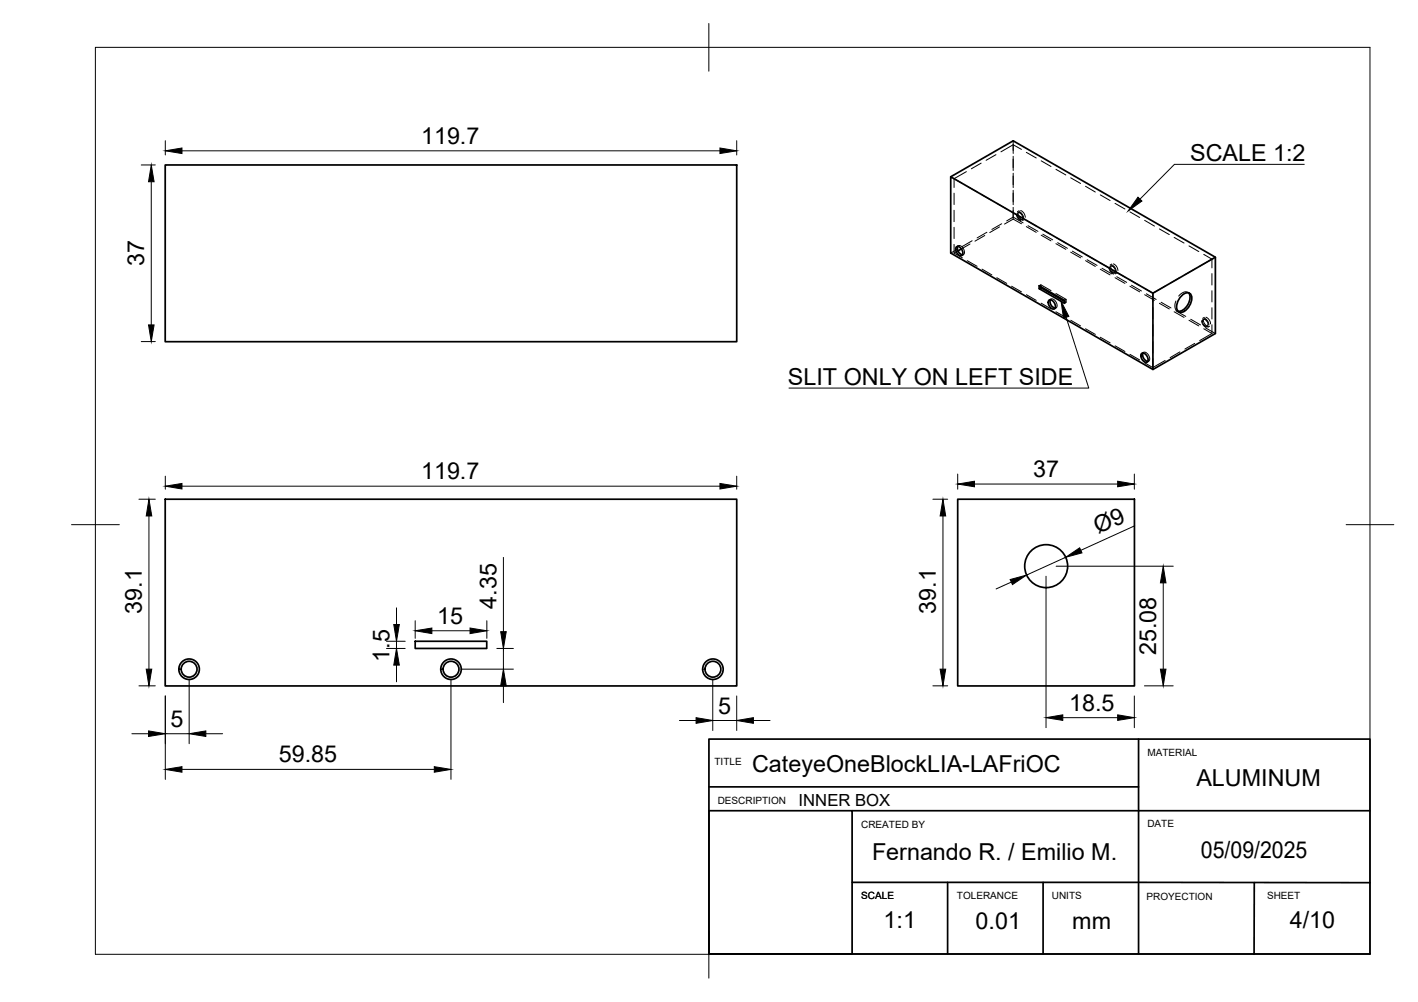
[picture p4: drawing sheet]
<svg xmlns="http://www.w3.org/2000/svg" width="297mm" height="210mm" viewBox="0 0 297 210" stroke-linecap="round" stroke-linejoin="round" font-family="sans-serif">
<!-- layer: Visible -->
<g fill="none" stroke="#000" stroke-width=".36">
<path d="M34.6 34.6h119.7v37h-119.7zM199.2 37l13-7.5 42.4 24.4v16l-13.1 7.5-42.3-24.4v-16l42.3 24.4v16M200.4 51.7a1.23 1.23 0 0 1 1.1 1.8 1.23 1.23 0 0 1-1.1-1.8zM200.6 51.6a1.42 1.42 0 0 0 1 1.8M201.4 52.1l-.7 .5M254.6 53.9l-13.1 7.5M218 60.3l-.3 .2 5.3 3v-.6l-5.3-3v.6M218 60.3l5 2.8M218 60.1v.2M219.8 62.9a1.23 1.23 0 0 1 1.1 1.8 1.23 1.23 0 0 1-1.1-1.8zM220 62.8a1.42 1.42 0 0 0 1 1.7M239.2 74a1.23 1.23 0 0 1 1.1 1.9 1.23 1.23 0 0 1-1.1-1.9z"/>
<path d="M239.4 74a1.42 1.42 0 0 0 1 1.7M247.6 61.8a1.13 1.13 0 0 1 1.6-.4 1.13 1.13 0 0 1 .4 1.6 3 3 0 0 1-2.3 2.4 1.41 1.41 0 0 1-.6-2.2zM249 61.3a2.8 2.8 0 0 1-1.2 3.6l-1 .3M34.6 104.6h119.7v39.1h-119.7zM200.6 104.6h37v39.1h-37zM87 134.3h15v1.5h-15z"/>
<circle cx="219.1" cy="118.6" r="4.5"/>
<circle cx="39.6" cy="140.2" r="1.66"/>
<circle cx="39.6" cy="140.2" r="2.15"/>
<circle cx="94.5" cy="140.2" r="1.66"/>
<circle cx="94.5" cy="140.2" r="2.15"/>
<circle cx="149.3" cy="140.2" r="1.66"/>
<circle cx="149.3" cy="140.2" r="2.15"/>
</g>
<!-- layer: Hidden -->
<g fill="none" stroke="#000" stroke-width=".21">
<path d="M199.9 37.4l1.7 1M199.9 37.4v1.9M202.4 36l-2.5 1.4M202.6 39l2.1 1.2M205.5 34.2l-2 1.2M208.6 32.4l-2 1.2M212.2 29.5v2.6M212.2 32.7v3M212.2 36.3v3M212.2 39.9v3M214 31.3l-1.8-1-2.5 1.5M215 31.9l2.1 1.2"/>
<path d="M218.1 33.7l2.1 1.2M221.2 35.5l2.1 1.2M224.3 37.2l2.1 1.2M227.4 39l2 1.2M199.9 53l1.7 1M199.9 40.5v2.4M199.9 44v2.4M199.9 47.6v2.4M199.9 51.2v1.8M200.5 52.2l-1.3 .8M200.6 51.6a.78 .78 0 0 1 1.2 .5 .76 .76 0 0 1-.2 1.3M200.7 52.6l-.8 .4"/>
<path d="M200.7 51.5l-.3 .2M201.8 53.3l-.3 .2M202.6 54.6l2.1 1.2M203.2 51.1l-1.8 1M203.6 50.4l-2 1.2M205.7 40.8l2.1 1.2M205.7 56.4l2.1 1.2M206.3 49.3l-2.1 1.2M206.7 48.7l-2 1.1M208.8 42.6l2.1 1.2M208.8 58.2l2.1 1.2M209.4 47.5l-2.1 1.2"/>
<path d="M209.8 46.9l-2 1.2M210.9 46.3l1.3-.8 2.1 1.2M211.9 44.4l2.1 1.2M211.9 60l2.1 1.1M212.2 45.9l-1.8 1M212.2 43.4v2.5M212.2 45.9l1.8 1M212.9 44.8a1.56 1.56 0 0 0 1 1.4M213.1 45a.49 .49 0 0 1 .5-.5 .49 .49 0 0 1 .4 .5M213.1 45l.3 .7 .4 .3M213.3 44.6v.1a1.57 1.57 0 0 0 .9 1.3M213.3 44.5h.1"/>
<path d="M213.4 44.3a1.58 1.58 0 0 1 1 1.4M213.5 44.1l-.4 .2M213.5 44.5l.7 .7a.51 .51 0 0 1-.2 .8 .51 .51 0 0 1-.7-.4M213.8 44.1a1.58 1.58 0 0 1 1 1.4M214.1 46h.1M214.5 46l-.3 .2M215 47.5l2.1 1.2M215 46.2l2.1 1.1M215.3 47.3l2.1 1.2M217.7 59.9l.3-.2v.4M218 59.7l2.2 1.2M218.1 47.9l2.1 1.2"/>
<path d="M218.1 49.3l2.1 1.2M218.4 49.1l2.1 1.1M221.2 49.7l2.1 1.2M221.2 51l2.1 1.2M221.6 50.8l2 1.2M224.3 52.8l2.1 1.2M224.3 51.5l2.1 1.2M224.6 52.6l2.1 1.2M227.4 53.3l2 1.2M227.4 54.6l2 1.2M227.7 54.4l2.1 1.2M230.5 55.1l2.1 1.2"/>
<path d="M230.5 40.8l2 1.2M230.5 56.4l2 1.2M230.8 56.2l2.1 1.2M232.3 56v.1a1.57 1.57 0 0 0 1 1.3M232.6 55.7h.1M232.7 55.8a1.56 1.56 0 0 0 .9 1.4M232.9 55.5a1.51 1.51 0 0 1 .9 1.4M232.9 55.3l-.4 .2M232.9 55.7a.89 .89 0 0 1 .5 1.5l-.7-.4M233.2 55.3a1.58 1.58 0 0 1 1 1.4M233.4 56.1a.52 .52 0 0 0-.7-.4 .52 .52 0 0 0-.1 .9l.6 .6M233.5 57.2h.1"/>
<path d="M233.6 42.6l2 1.2M233.6 58.2l2 1.2M233.6 56.9l2 1.2M233.9 58l2.1 1.2M234 57.2l-.4 .2M236.7 58.6l2 1.2M236.7 44.4l2 1.2M236.7 60l2 1.1M237 59.7l2.1 1.3M239.8 46.2l2 1.2M242.9 48l2 1.1M244.1 59.9l-2.6 1.5"/>
<path d="M246 49.7l2 1.2M247.2 58.1l-2.1 1.2M249.1 51.5l2 1.2M250.3 56.4l-2.1 1.1M252.2 53.3l1.7 1M253.9 54.3v1.8M253.9 57.3v2.4M253.9 54.3l-2.6 1.5M215 61.7l2.1 1.2M218.1 63.5l2.1 1.2M220 62.8a.92 .92 0 0 1 1.4 .8 .58 .58 0 0 1-.4 1M220.2 62.6l-.4 .2"/>
<path d="M221.2 61.5l2.1 1.2-.3 .2M221.2 65.3l2.1 1.2M221.2 64.5l-.3 .2M223 63.1l.3 .2M223.3 62.7v.6l-.3 .2M224.3 67.1l2.1 1.2M227.4 68.9l2 1.2M230.5 70.6l2.1 1.2M233.6 72.4l2 1.2M236.7 74.2l2 1.2M239.4 74a.94 .94 0 0 1 1.4 .8 .6 .6 0 0 1-.4 .9M239.5 73.8l-.3 .2"/>
<path d="M239.8 60.4l1.7 1M239.8 76l1.7 1M239.8 61.7l2 1.2M240.1 61.5l2.1 1.2M240.6 75.7l-.3 .2M241.5 61.4v1.8M241.5 64.4v2.4M241.5 68v2.4M241.5 71.6v2.4M241.5 75.2v1.8M242.9 63.5l2 1.2M243.2 63.3l2.1 1.2"/>
<path d="M244.1 75.5l-2.6 1.5M246 65.3l2 1.2M246.3 63.1a1.51 1.51 0 0 0 .5 2.1M246.3 65.1l2.1 1.2M246.6 65.1l.3 .2M247.2 73.7l-2.1 1.2M248.8 61.2l.4 .2M249 61.4a1.51 1.51 0 0 0-2.1 .6M249.1 67.1l2 1.2M249.4 66.9l2.1 1.2M250.3 71.9l-2.1 1.2M251.7 67.2a1.51 1.51 0 0 0 1 1.4"/>
<path d="M252.1 66.9h.1M252.1 67a1.56 1.56 0 0 0 .9 1.4M252.2 68.9l1.7 1M252.3 66.6a1.67 1.67 0 0 1 .9 1.5M252.3 66.5l-.4 .2M252.3 66.9a.9 .9 0 0 1 .5 1.5l-.7-.5M252.5 68.7l2.1 1.2M252.6 66.5a1.51 1.51 0 0 1 1 1.4M252.8 67.3a.48 .48 0 0 0-.5-.5 .48 .48 0 0 0-.4 .5l.2 .6 .5 .5M252.9 68.3h.1M253.4 68.3l-.4 .3M253.9 60.9v2.4"/>
<path d="M253.9 64.5v2.3M253.9 68v1.9M253.9 69.9l-2.6 1.4"/>
</g>
<!-- layer: BORDER -->
<path d="M20 9.9h267v190h-267zM148.5 4.9v10M15 109.9h10M282 109.9h10M148.5 194.9v10" fill="none" stroke="#000" stroke-width=".21"/>
<!-- layer: TITLEBLOCK -->
<path d="M148.5 154.8h138.5v45h-138.5zM238.5 154.8v45M148.5 169.8h30v30h-30zM148.5 164.8h90M178.5 169.8h108.5M178.5 184.8l108.5 .1M198.5 184.8v15M218.5 184.8v15M262.7 184.9v15" fill="none" stroke="#000" stroke-width=".36"/>
<!-- layer: FD_Dimensions -->
<g fill="none" stroke="#000" stroke-width=".21">
<path d="M29.6 34.6h2.9M31.7 38.1v30M34.6 29.5v3M38.1 31.6h112.7M154.3 29.5v3M29.6 71.6h2.9M34.6 99.8v2.7M154.3 99.8v2.7M200.6 99.3v3.2M237.6 99.3v3.2M29.1 104.6h3.4M31.2 108.1v32.1"/>
<path d="M38.1 101.8h112.7M105.5 116.8v15.5M195.4 104.6h3.1M197.5 108.1v32.1M204.1 101.4h30M221.2 118.6h24.6M223.2 116.7l-8.2 3.8M237.7 110.1l-11.3 5.2M81 135.8h3.9M81 134.3h3.9M83.1 127.3v3.5M83.1 134.3v1.5"/>
<path d="M83.1 139.3v3.5M87 130v3.7M90.5 132.1h8M102 130v3.7M104.1 135.8h3.4M105.5 135.8v4.4M211.9 121.9l-3.2 1.5M219.1 120.7v31.7M243.7 122.1v18.1M27.6 153.7h3.5M29.1 143.7h3.4M34.6 145.8v17.5"/>
<path d="M34.6 153.7h5M39.6 142.3v13.5M43.1 153.7h3.5M94.5 142.3v21M96.6 140.2h10.9M105.5 143.7v3.5M142.3 150.9h3.5M149.3 142.3v10.7M149.3 150.9h5M154.3 145.8v7.2M157.8 150.9h3.5M195.4 143.7h3.1"/>
<path d="M222.6 150.3h11.5M237.6 145.8v6.6M239.7 143.7h6.1M38.1 161.2h52.9"/>
</g>
<g fill="#000" stroke="#000" stroke-width=".21">
<path d="M31.7 34.6l.6 3.5h-1.2zM34.6 31.6l3.5-.6v1.2zM150.8 31l3.5 .6-3.5 .6zM31.1 68.1h1.2l-.6 3.5zM31.2 104.6l.6 3.5h-1.2zM34.6 101.8l3.5-.5v1.1zM150.8 101.3l3.5 .5-3.5 .6zM197.5 104.6l.6 3.5h-1.2zM200.6 101.4l3.5-.6v1.2zM223.2 116.7l3-1.9 .5 1zM234.1 100.8l3.5 .6-3.5 .6zM82.5 130.8h1.2l-.6 3.5z"/>
<path d="M83.1 135.8l.6 3.5h-1.2zM87 132.1l3.5-.5v1.1zM98.5 131.6l3.5 .5-3.5 .6zM104.9 132.3h1.1l-.5 3.5zM211.6 121.4l3.4-.9-2.9 2zM243.7 118.6l.5 3.5h-1.1zM30.6 140.2h1.2l-.6 3.5zM31.1 153.1l3.5 .6-3.5 .6zM39.6 153.7l3.5-.6v1.2zM105.5 140.2l.5 3.5h-1.1zM145.8 150.3l3.5 .6-3.5 .6zM154.3 150.9l3.5-.6v1.2z"/>
<path d="M196.9 140.2h1.2l-.6 3.5zM219.1 150.3l3.5-.6v1.2zM234.1 149.7l3.5 .6-3.5 .6zM243.1 140.2h1.1l-.5 3.5zM34.6 161.2l3.5-.6v1.2zM91 160.6l3.5 .6-3.5 .6z"/>
</g>
<!-- layer: Leaders -->
<path d="M238.4 41.3l.8 .8-2.9 2.1zM222.3 63.1l1.6 3.2-1.1 .3z" fill="#000" stroke="#000" stroke-width=".21"/>
<path d="M273.2 34.4h-27.2l-7.2 7.3M223.3 66.5l4.8 14.8h-62.8" fill="none" stroke="#000" stroke-width=".21"/>
<g font-size="4.9">
<text x="88.2" y="30.1">119.7</text>
<text x="249.3" y="33.7">SCALE 1:2</text>
<text x="30.2" y="55.8" transform="rotate(-90 30.2 55.8)">37</text>
<text x="165.1" y="80.6">SLIT ONLY ON LEFT SIDE</text>
<text x="88.2" y="100.4">119.7</text>
<text x="216.4" y="99.9">37</text>
<text x="230" y="111.9" transform="rotate(-25 230 111.9)">Ø9</text>
<text x="29.7" y="128.5" transform="rotate(-90 29.7 128.5)">39.1</text>
<text x="91.6" y="130.7">15</text>
<text x="104" y="127.5" transform="rotate(-90 104 127.5)">4.35</text>
<text x="196.1" y="128.5" transform="rotate(-90 196.1 128.5)">39.1</text>
<text x="242.2" y="137.2" transform="rotate(-90 242.2 137.2)">25.08</text>
<text x="81.6" y="138.7" transform="rotate(-90 81.6 138.7)">1.5</text>
<text x="150.5" y="149.5">5</text>
<text x="224" y="148.9">18.5</text>
<text x="35.8" y="152.2">5</text>
<text x="58.4" y="159.7">59.85</text>
<text x="157.5" y="161.7">CateyeOneBlockLIA-LAFriOC</text>
<text x="250.6" y="164.8">ALUMINUM</text>
<text x="251.6" y="179.7">05/09/2025</text>
<text x="182.7" y="180.1">Fernando R. / Emilio M.</text>
<text x="185.1" y="194.4">1:1</text>
<text x="204.4" y="194.5">0.01</text>
<text x="224.6" y="194.6">mm</text>
<text x="270.2" y="194.5">4/10</text>
</g>
<text font-size="3.5" x="167.3" y="168.8">INNER BOX</text>
<g font-size="2.1">
<text x="149.7" y="160.2">TITLE</text>
<text x="240.3" y="158.3">MATERIAL</text>
<text x="150.3" y="168.4">DESCRIPTION</text>
<text x="180.4" y="173.4">CREATED BY</text>
<text x="240.3" y="173.3">DATE</text>
<text x="180.4" y="188.4">SCALE</text>
<text x="200.4" y="188.4">TOLERANCE</text>
<text x="220.3" y="188.4">UNITS</text>
<text x="240.2" y="188.5">PROYECTION</text>
<text x="265.4" y="188.4">SHEET</text>
</g>
</svg>
